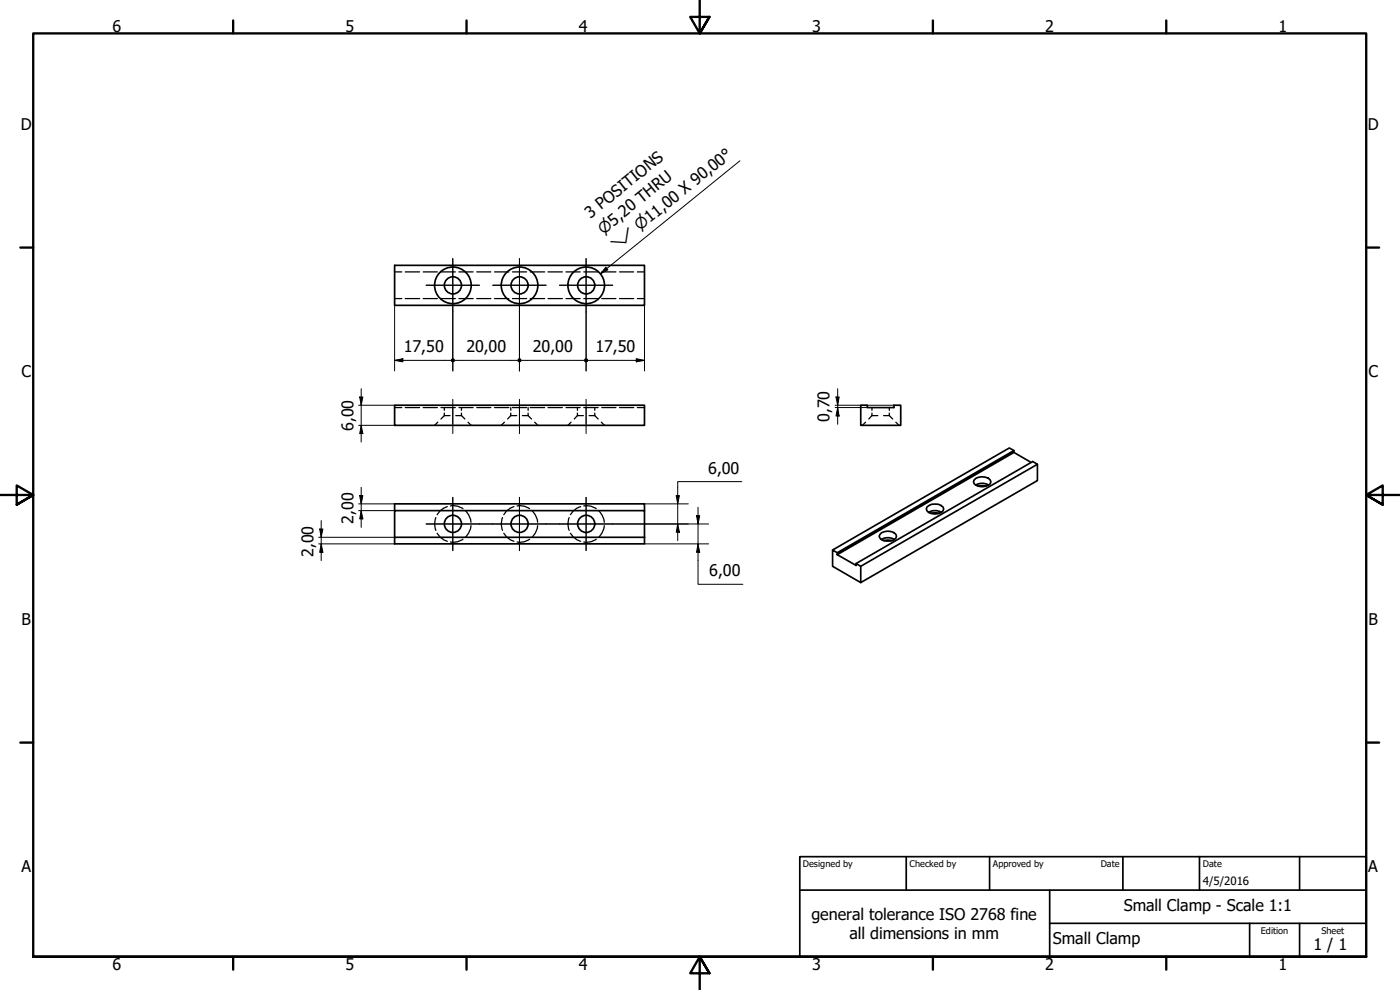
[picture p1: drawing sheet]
<svg xmlns="http://www.w3.org/2000/svg" width="420mm" height="297mm" viewBox="0 0 420 297" stroke-linecap="round" stroke-linejoin="round" font-family="sans-serif">
<!-- layer: Hidden (ISO) -->
<g fill="none" stroke="#000" stroke-width=".38">
<path d="M118.4 81.6h2.2M118.4 89.6h2.2M121.6 81.6h4.3M121.6 89.6h4.3M127 81.6h4.3M127 89.6h4.3M132.3 81.6h4.4M132.3 89.6h4.4M137.7 81.6h4.3M137.7 89.6h4.3M143.1 81.6h4.2M143.1 89.6h4.2"/>
<path d="M148.4 81.6h4.3M148.4 89.6h4.3M153.8 81.6h4.3M153.8 89.6h4.3M159.1 81.6h4.3M159.1 89.6h4.3M164.5 81.6h4.3M164.5 89.6h4.3M169.9 81.6h4.2M169.9 89.6h4.2M175.2 81.6h4.3M175.2 89.6h4.3"/>
<path d="M180.6 81.6h4.2M180.6 89.6h4.2M185.9 81.6h4.3M185.9 89.6h4.3M191.3 81.6h2.1M191.3 89.6h2.1M118.4 122.3h2.2M121.6 122.3h4.3M127 122.3h4.3M131.4 126.7l-1 .9M132.3 122.3h4.4M133.3 124.7h1.8"/>
<path d="M133.3 124.7l-1 1M133.3 122.3v.8M133.3 123.9v.8M136.8 124.7h1.7M137.7 122.3h4.3M138.5 124.7l1 1M138.5 122.3v.8M138.5 123.9v.8M140.5 126.7l.9 .9M143.1 122.3h4.2M148.4 122.3h4.3M151.4 126.7l-1 .9"/>
<path d="M153.3 124.7h1.8M153.3 124.7l-1 1M153.3 122.3v.8M153.3 123.9v.8M153.8 122.3h4.3M156.8 124.7h1.7M158.5 124.7l1 1M158.5 122.3v.8M158.5 123.9v.8M159.1 122.3h4.3M160.5 126.7l.9 .9M164.5 122.3h4.3"/>
<path d="M169.9 122.3h4.2M171.4 126.7l-1 .9M173.3 124.7h1.8M173.3 124.7l-1 1M173.3 122.3v.8M173.3 123.9v.8M175.2 122.3h4.3M176.8 124.7h1.7M178.5 124.7l1 1M178.5 122.3v.8M178.5 123.9v.8M180.5 126.7l.9 .9"/>
<path d="M180.6 122.3h4.2M185.9 122.3h4.3M191.3 122.3h2.1M259.8 126.7l-1 .9M261.7 124.7h1.8M261.7 124.7l-1 1M261.7 122.3v.8M261.7 123.9v.8M265.2 124.7h1.7l1 1M266.9 122.3v.8M266.9 123.9v.8M268.9 126.7l.9 .9"/>
<path d="M130.8 155.3a5 5 0 0 0 0 3.8M134.2 152l-1 .4-1.2 .9-.8 1.1M135.2 151.8a4.7 4.7 0 0 1 3.7 .8M139.7 153.3a5.3 5.3 0 0 1 1.7 3.4M141.4 157.7a5.3 5.3 0 0 1-1.7 3.4M150.8 155.3a5 5 0 0 0 0 3.8M154.2 152l-1 .4-1.2 .9-.8 1.1M155.2 151.8a4.7 4.7 0 0 1 3.7 .8M159.7 153.3a5.3 5.3 0 0 1 1.7 3.4M161.4 157.7a5.3 5.3 0 0 1-1.7 3.4M170.8 155.3a5 5 0 0 0 0 3.8M174.2 152l-1 .4-1.2 .9-.8 1.1"/>
<path d="M175.2 151.8a4.7 4.7 0 0 1 3.7 .8M179.7 153.3a5.3 5.3 0 0 1 1.7 3.4M181.4 157.7a5.3 5.3 0 0 1-1.7 3.4M131.2 160l.8 1.1 1.2 .9 1 .4M138.9 161.8a4.7 4.7 0 0 1-3.7 .8M151.2 160l.8 1.1 1.2 .9 1 .4M158.9 161.8a4.7 4.7 0 0 1-3.7 .8M171.2 160l.8 1.1 1.2 .9 1 .4M178.9 161.8a4.7 4.7 0 0 1-3.7 .8"/>
</g>
<!-- layer: Visible (ISO) -->
<g fill="none" stroke="#000" stroke-width=".51">
<path d="M118.4 79.6h75v12h-75zM118.4 121.6h75v6h-75zM258.3 121.6h2v.7h8v-.7h2v6h-12zM304.3 135.2l-1.4-.8-53 30.6M304.3 135.7l5.1 3M311.3 139.3v4.9l-53 30.6M118.4 153.2v-2h75v2M278.2 152.1a3.7 3.7 0 0 1 4.8 0l.2 .6a2.29 2.29 0 0 1-2.6 1.5 2.29 2.29 0 0 1-2.6-1.5zM278.6 153.7a3.9 3.9 0 0 1 4 0M279.2 154h2.8M292.4 144a3.5 3.5 0 0 1 4.8 0l.2 .6a2.34 2.34 0 0 1-2.6 1.4 2.34 2.34 0 0 1-2.6-1.4zM292.8 145.5a3.9 3.9 0 0 1 3.9 0"/>
<path d="M293.3 145.8h2.9M118.4 161.2v-8h75v8M118.4 161.2v2h75v-2M118.4 161.2h75M251.3 166.4l5.6 3.3v-.6l53-30.6 1.4 .8-53 30.6M251.3 165.8l53-30.6v.5l-53 30.7zM251.3 165.8l-1.4-.8v4.9l8.4 4.9v-4.9l-1.4-.8M264.1 160.3a3.5 3.5 0 0 1 4.8 0l.1 .6a2.18 2.18 0 0 1-2.6 1.5 2.18 2.18 0 0 1-2.6-1.5zM264.5 161.8a3.9 3.9 0 0 1 3.9 0M265 162.2h2.9"/>
<circle cx="135.9" cy="85.6" r="2.57"/>
<circle cx="135.9" cy="85.6" r="5.5"/>
<circle cx="155.9" cy="85.6" r="2.57"/>
<circle cx="155.9" cy="85.6" r="5.5"/>
<circle cx="175.9" cy="85.6" r="2.57"/>
<circle cx="175.9" cy="85.6" r="5.5"/>
<circle cx="135.9" cy="157.2" r="2.57"/>
<circle cx="155.9" cy="157.2" r="2.57"/>
<circle cx="175.9" cy="157.2" r="2.57"/>
</g>
<!-- layer: Border (ISO) -->
<g fill="none" stroke="#000" stroke-width=".7">
<path d="M70 6.1v3.9M140 6.1v3.9M210 0v10l-2.9-4.9h5.8l-2.9 4.9 2.9-4.9M280 6.1v3.9M350 6.1v3.9M6.1 74.3h3.9M410 74.3h3.9M0 148.5h10l-5-2.8v5.7l5-2.9-5 2.9M420 148.5h-10l5-2.8v5.7l-5-2.9 5 2.9M6.1 222.8h3.9M410 222.8h3.9M10 287.1v-277.1h400v277.1h-400h400"/>
<path d="M70 287.1v3.8M140 287.1v3.8M212.9 292l-2.9-4.9 2.9 4.9h-5.8l2.9-4.9v9.9M280 287.1v3.8M350 287.1v3.8"/>
</g>
<!-- layer: Title (ISO) -->
<path d="M240 257h170v30.1h-170zM272 257v10.1M297 257v10.1M337 257v10.1M360 257v10.1M390 257v10.1M240 267.1h170M315 277h95M315 267.1v20M375 277v10.1M390 277v10.1" fill="none" stroke="#000" stroke-width=".51"/>
<!-- layer: Center Mark (ISO) -->
<path d="M135.9 77.6v16M155.9 77.6v16M175.9 77.6v16M127.9 85.6h16M147.9 85.6h16M167.9 85.6h16M127.9 157.2h16M135.9 149.2v16M147.9 157.2h16M155.9 149.2v16M167.9 157.2h16M175.9 149.2v16" fill="none" stroke="#000" stroke-width=".3"/>
<!-- layer: Centerline (ISO) -->
<path d="M135.9 119.8v7.4M155.9 119.8v7.4M175.9 119.8v7.4M135.9 122.2v7.9M155.9 122.2v7.9M175.9 122.2v7.9" fill="none" stroke="#000" stroke-width=".3"/>
<!-- layer: Dimension (ISO) -->
<g fill="none" stroke="#000" stroke-width=".3">
<path d="M118.4 91.6v19.7M135.9 93.6v17.7M155.9 93.6v17.7M175.9 93.6v17.7M193.4 91.6v19.7M107.9 119.1h1l-.5 2.5zM108.4 116.6v16M118.4 108.1l2.5-.5v1zM118.4 108.1h16.9M136.5 108.1h18.8M156.5 108.1h18.8M176.5 108.1h16.9"/>
<path d="M190.9 107.6l2.5 .5-2.5 .5zM250.9 119.1h.9l-.4 2.5zM251.4 116.6v10.7M107.6 121.6h10.8M107.6 127.6h10.8M108.4 127.6l.5 2.5h-1zM250.6 122.3h9.7M250.6 121.6h17.7M251.4 122.3l.4 2.5h-.9zM95.9 158.7h1l-.5 2.5zM96.4 156.2v12M107.6 151.2h10.8"/>
<path d="M107.6 153.2h10.8M107.9 148.7h1l-.5 2.5zM108.4 153.2l.5 2.5h-1zM108.4 146.2v12M143.9 157.2h4M163.9 157.2h4M183.9 157.2h28.8M193.4 151.2h13.2M202.9 148.7h1l-.5 2.5zM203.4 157.2l.5 2.5h-1zM209 154.7h1l-.5 2.5zM209.5 152.2v23.1h13.4"/>
<path d="M222.6 144.5h-19.2v17.7M95.6 161.2h22.8M95.6 163.2h22.8M96.4 163.2l.5 2.5h-1zM193.4 163.2h19.3M209.5 163.2l.5 2.5h-1z"/>
</g>
<g fill="#000">
<path d="M107.9 119.1h1l-.5 2.5z" fill-rule="evenodd"/>
<path d="M118.4 108.1l2.5-.5v1z" fill-rule="evenodd"/>
<path d="M190.9 107.6l2.5 .5-2.5 .5z" fill-rule="evenodd"/>
<path d="M250.9 119.1h.9l-.4 2.5z" fill-rule="evenodd"/>
<path d="M108.4 127.6l.5 2.5h-1z" fill-rule="evenodd"/>
<path d="M251.4 122.3l.4 2.5h-.9z" fill-rule="evenodd"/>
<path d="M95.9 158.7h1l-.5 2.5z" fill-rule="evenodd"/>
<path d="M107.9 148.7h1l-.5 2.5z" fill-rule="evenodd"/>
<path d="M108.4 153.2l.5 2.5h-1z" fill-rule="evenodd"/>
<path d="M202.9 148.7h1l-.5 2.5z" fill-rule="evenodd"/>
<path d="M203.4 157.2l.5 2.5h-1z" fill-rule="evenodd"/>
<path d="M209 154.7h1l-.5 2.5z" fill-rule="evenodd"/>
<path d="M96.4 163.2l.5 2.5h-1z" fill-rule="evenodd"/>
<path d="M209.5 163.2l.5 2.5h-1z" fill-rule="evenodd"/>
<circle cx="135.9" cy="108.1" r=".61"/>
<circle cx="155.9" cy="108.1" r=".63"/>
<circle cx="175.9" cy="108.1" r=".63"/>
</g>
<!-- layer: Symbol (ISO) -->
<path d="M222.1 48.2l-41.9 34M181.8 80.2l.6 .7-2.2 1.3z" fill="none" stroke="#000" stroke-width=".3"/>
<path d="M181.8 80.2l.6 .7-2.2 1.3z" fill-rule="evenodd" fill="#000"/>
<g font-size="4.8">
<text x="33.7" y="9.6">6</text>
<text x="103.7" y="9.6">5</text>
<text x="173.7" y="9.6">4</text>
<text x="243.7" y="9.6">3</text>
<text x="313.7" y="9.6">2</text>
<text x="383.7" y="9.6">1</text>
<text x="6.2" y="38.9">D</text>
<text x="410.5" y="38.9">D</text>
<text x="177.2" y="65.7" transform="rotate(-39 177.2 65.7)">3 POSITIONS</text>
<text x="121.2" y="105.7">17,50</text>
<text x="140" y="105.7">20,00</text>
<text x="160" y="105.7">20,00</text>
<text x="178.7" y="105.7">17,50</text>
<text x="6.4" y="113.1">C</text>
<text x="410.7" y="113.1">C</text>
<text x="106" y="129.3" transform="rotate(-90 106 129.3)">6,00</text>
<text x="249" y="126.7" transform="rotate(-90 249 126.7)">0,70</text>
<text x="212.5" y="142.1">6,00</text>
<text x="106" y="157.1" transform="rotate(-90 106 157.1)">2,00</text>
<text x="94" y="167.1" transform="rotate(-90 94 167.1)">2,00</text>
<text x="212.9" y="172.9">6,00</text>
<text x="6.4" y="187.4">B</text>
<text x="410.7" y="187.4">B</text>
<text x="6.4" y="261.7">A</text>
<text x="410.7" y="261.7">A</text>
<text x="337.2" y="273.4">Small Clamp - Scale 1:1</text>
<text x="243.5" y="276">general tolerance ISO 2768 fine</text>
<text x="255" y="281.7">all dimensions in mm</text>
<text x="316" y="283.4">Small Clamp</text>
<text x="394.2" y="285">1 / 1</text>
<text x="33.7" y="290.9">6</text>
<text x="103.7" y="290.9">5</text>
<text x="173.7" y="290.9">4</text>
<text x="243.7" y="290.9">3</text>
<text x="313.7" y="290.9">2</text>
<text x="383.7" y="290.9">1</text>
</g>
<g font-size="4.6">
<text x="181.1" y="70.5" transform="rotate(-39 181.1 70.5)">⌀5,20 THRU</text>
<text x="192" y="69.5" transform="rotate(-39 192 69.5)">⌀11,00 X 90,00°</text>
<text x="185" y="75.2" transform="rotate(-39 185 75.2)">⌵</text>
</g>
<text font-size="3.4" x="361" y="265.5">4/5/2016</text>
<g font-size="2.7">
<text x="241" y="260.1">Designed by</text>
<text x="273" y="260.1">Checked by</text>
<text x="298" y="260.1">Approved by</text>
<text x="330.3" y="260">Date</text>
<text x="361" y="260">Date</text>
<text x="378.4" y="280.1">Edition</text>
<text x="396.6" y="280.1">Sheet</text>
</g>
</svg>
